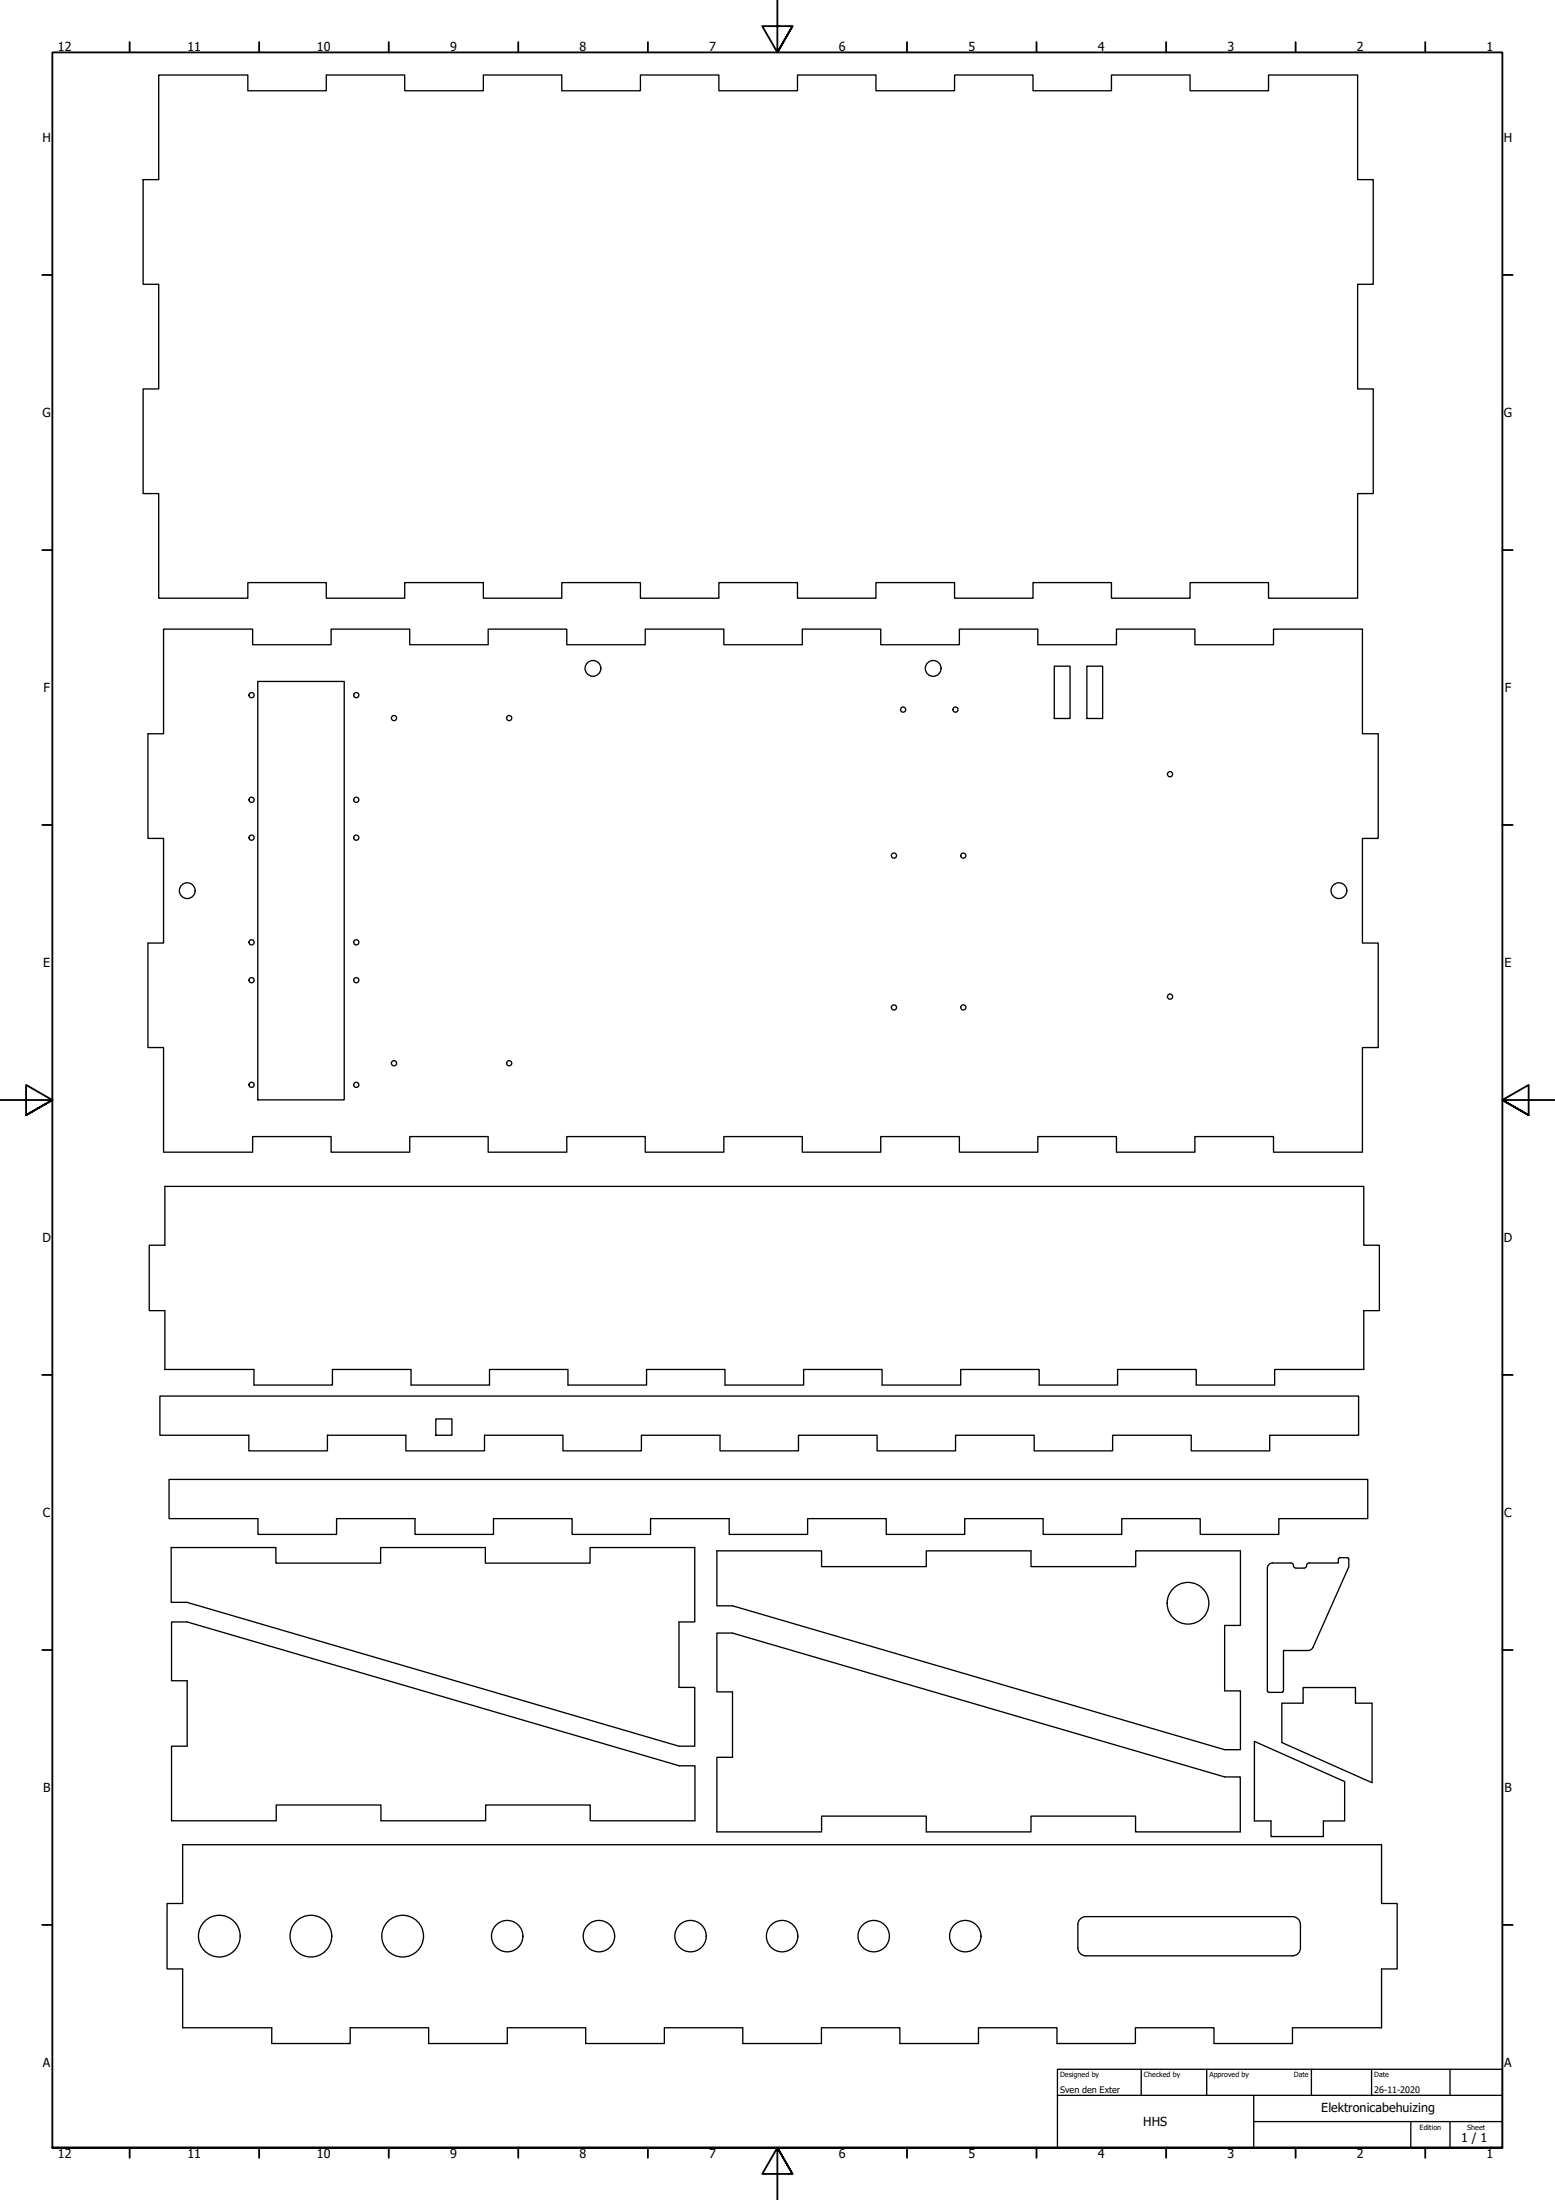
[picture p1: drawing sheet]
<svg xmlns="http://www.w3.org/2000/svg" width="594mm" height="841mm" viewBox="0 0 594 841" stroke-linecap="round" stroke-linejoin="round" font-family="sans-serif">
<!-- layer: Visible (ISO) -->
<g fill="none" stroke="#000" stroke-width=".51">
<path d="M60.6 28.7h34.1v6h30v-6h29.9v6h30.1v-6h29.9v6h30.1v-6h29.9v6h30.1v-6h29.9v6h30.1v-6h30v6h29.9v-6h30.1v6h29.9v-6h34.1v40h5.9v40h-5.9v40h5.9v40h-5.9v40h-34.1v-6h-29.9v6h-30.1v-6h-29.9v6h-30v-6h-30.1v6h-29.9v-6h-30.1v6h-29.9v-6h-30.1v6h-29.9v-6h-30.1v6h-29.9v-6h-30v6h-34.1v-40h-5.9v-40h5.9v-40h-5.9v-40h5.9zM62.5 240.5h34v6h30v-6h30v6h30v-6h30v6h30v-6h30v6h30v-6h30v6h30v-6h30v6h30v-6h30v6h30v-6h34v40h6v40h-6v40h6v40h-6v40h-34v-6h-30v6h-30v-6h-30v6h-30v-6h-30v6h-30v-6h-30v6h-30v-6h-30v6h-30v-6h-30v6h-30v-6h-30v6h-34v-40h-6v-40h6v-40h-6v-40h6zM402.8 254.7h6v20h-6zM415.2 254.7h6.1v20h-6.1zM98.5 260.5h33v160h-33zM63 453.5h458v22.5h6v25h-6v22.5h-34v6h-30v-6h-30v6h-30v-6h-30v6h-30v-6h-30v6h-30v-6h-30v6h-30v-6h-30v6h-30v-6h-30v6h-30v-6h-34v-22.5h-6v-25h6zM61.1 533.7h457.9v15h-33.9v5.9h-30v-5.9h-30v5.9h-30v-5.9h-30v5.9h-30v-5.9h-30v5.9h-30v-5.9h-30.1v5.9h-29.9v-5.9h-30v5.9h-30v-5.9h-30v5.9h-30v-5.9h-34zM166.5 542.4h6.2v6.3h-6.2zM64.6 565.6h457.9v14.9h-33.9v6.1h-30.1v-6.1h-29.9v6.1h-30.1v-6.1h-29.9v6.1h-30v-6.1h-30.1v6.1h-29.9v-6.1h-30.1v6.1h-29.9v-6.1h-30.1v6.1h-29.9v-6.1h-30v6.1h-30v-6.1h-34zM65.4 591.6h40v6h40v-6h40v6h40v-6h40v28.4h-6v25.1h6v22.4h-6l-188-55h-6zM273.9 592.9h40v6h40v-6h40v6h40v-6h40v28.5h-6v25h6v22.5h-6l-188-55h-6zM484.2 599.5v47l.4 .5h5.2l.5-.5v-15.5h9.4"/>
<path d="M493.1 597.5l-7.4 .1-1.2 .9-.3 1M493.2 597.5a1.72 1.72 0 0 1 1.2 1.7l.8 .3h3a1.72 1.72 0 0 0 1.3-1.7l.7-.3h11.1v-1.5l.5-.5h3.1l.4 .5v3l-13.7 30.8-.6 .7-1.2 .5M65.5 620h6l188 55h6v21.1h-40v-6.1h-40v6.1h-40v-6.1h-40v6.1h-40v-28.6h6v-25h-6zM273.9 624.3h5.9l188.1 55h5.9v21h-40v-6h-39.9v6h-40v-6h-40v6h-40v-28.5h5.9v-25h-5.9zM489.7 651.1h8.1v-6h20v6h6.4v30.4l-34.5-15.4zM479.2 665.7l34.5 15.4v15h-8.1v6h-20v-6h-6.4zM69.8 705.2h458v22.5h6v25h-6v22.5h-34v6h-30v-6h-30v6h-30v-6h-30v6h-30v-6h-30v6h-30v-6h-30v6h-30v-6h-30v6h-30v-6h-30v6h-30v-6h-34v-22.5h-6v-25h6zM412.5 733.8a3 3 0 0 1 2.3-1.1h79a3 3 0 0 1 3 3v9a3 3 0 0 1-3 3h-79a3 3 0 0 1-3-3v-9z"/>
<circle cx="226.5" cy="255.5" r="3"/>
<circle cx="356.5" cy="255.5" r="3"/>
<circle cx="96.1" cy="265.7" r=".98"/>
<circle cx="136.1" cy="265.7" r=".98"/>
<circle cx="150.5" cy="274.5" r=".98"/>
<circle cx="194.5" cy="274.5" r=".98"/>
<circle cx="345" cy="271.3" r=".98"/>
<circle cx="365" cy="271.3" r=".98"/>
<circle cx="447" cy="296" r=".98"/>
<circle cx="96.1" cy="305.7" r=".98"/>
<circle cx="136.1" cy="305.7" r=".98"/>
<circle cx="96.1" cy="320.2" r=".98"/>
<circle cx="136.1" cy="320.2" r=".98"/>
<circle cx="341.5" cy="327.1" r=".98"/>
<circle cx="368" cy="327.1" r=".98"/>
<circle cx="71.5" cy="340.5" r="3"/>
<circle cx="511.5" cy="340.5" r="3"/>
<circle cx="96.1" cy="374.7" r=".98"/>
<circle cx="96.1" cy="360.2" r=".98"/>
<circle cx="136.1" cy="374.7" r=".98"/>
<circle cx="136.1" cy="360.2" r=".98"/>
<circle cx="341.5" cy="385.1" r=".98"/>
<circle cx="368" cy="385.1" r=".98"/>
<circle cx="447" cy="381" r=".98"/>
<circle cx="96.1" cy="414.7" r=".98"/>
<circle cx="136.1" cy="414.7" r=".98"/>
<circle cx="150.5" cy="406.5" r=".98"/>
<circle cx="194.5" cy="406.5" r=".98"/>
<circle cx="453.9" cy="612.9" r="8"/>
<circle cx="83.8" cy="740.2" r="8"/>
<circle cx="118.8" cy="740.2" r="8"/>
<circle cx="153.8" cy="740.2" r="8"/>
<circle cx="193.8" cy="740.2" r="6"/>
<circle cx="228.8" cy="740.2" r="6"/>
<circle cx="263.8" cy="740.2" r="6"/>
<circle cx="298.8" cy="740.2" r="6"/>
<circle cx="333.8" cy="740.2" r="6"/>
<circle cx="368.8" cy="740.2" r="6"/>
</g>
<!-- layer: Border (ISO) -->
<g fill="none" stroke="#000" stroke-width=".7">
<path d="M49.5 16.1v3.9M99 16.1v3.9M148.5 16.1v3.9M198 16.1v3.9M247.5 16.1v3.9M297 0v20l-5.8-10h11.6l-5.8 10 5.8-10M346.5 16.1v3.9M396 16.1v3.9M445.5 16.1v3.9M495 16.1v3.9M544.5 16.1v3.9M16.1 105.1h3.9"/>
<path d="M574 105.1h3.9M16.1 210.3h3.9M574 210.3h3.9M16.1 315.4h3.9M574 315.4h3.9M0 420.5h20l-10-5.8v11.6l10-5.8-10 5.8M594 420.5h-20l10-5.8v11.6l-10-5.8 10 5.8M16.1 525.6h3.9M574 525.6h3.9M16.1 630.8h3.9M574 630.8h3.9M16.1 735.9h3.9"/>
<path d="M574 735.9h3.9M20 821v-801h554v801h-554h554M49.5 821v3.9M99 821v3.9M148.5 821v3.9M198 821v3.9M247.5 821v3.9M302.8 831.1l-5.8-10.1 5.8 10.1h-11.6l5.8-10.1v20M346.5 821v3.9M396 821v3.9M445.5 821v3.9M495 821v3.9"/>
<path d="M544.5 821v3.9"/>
</g>
<!-- layer: Title (ISO) -->
<path d="M404 791h170v30h-170zM436 791v10M461 791v10M501 791v10M524 791v10M554 791v10M404 801h170M479 811.1h95M479 801v20M539 811.1v9.9M554 811.1v9.9" fill="none" stroke="#000" stroke-width=".51"/>
<g font-size="4.8">
<text x="22.1" y="19.6">12</text>
<text x="71.6" y="19.6">11</text>
<text x="121.1" y="19.6">10</text>
<text x="172" y="19.6">9</text>
<text x="221.4" y="19.6">8</text>
<text x="271" y="19.6">7</text>
<text x="320.4" y="19.6">6</text>
<text x="370" y="19.6">5</text>
<text x="419.4" y="19.6">4</text>
<text x="468.9" y="19.6">3</text>
<text x="518.4" y="19.6">2</text>
<text x="567.9" y="19.6">1</text>
<text x="16.3" y="54.3">H</text>
<text x="574.5" y="54.3">H</text>
<text x="16.3" y="159.5">G</text>
<text x="574.5" y="159.5">G</text>
<text x="16.6" y="264.6">F</text>
<text x="574.9" y="264.6">F</text>
<text x="16.5" y="369.7">E</text>
<text x="574.8" y="369.7">E</text>
<text x="16.2" y="474.8">D</text>
<text x="574.5" y="474.8">D</text>
<text x="16.4" y="580">C</text>
<text x="574.7" y="580">C</text>
<text x="16.4" y="685.1">B</text>
<text x="574.7" y="685.1">B</text>
<text x="16.4" y="790.2">A</text>
<text x="574.7" y="790.2">A</text>
<text x="504.8" y="807.4">Elektronicabehuizing</text>
<text x="436.8" y="812.8">HHS</text>
<text x="558.2" y="819">1 / 1</text>
<text x="22.1" y="824.9">12</text>
<text x="71.6" y="824.9">11</text>
<text x="121.1" y="824.9">10</text>
<text x="172" y="824.9">9</text>
<text x="221.4" y="824.9">8</text>
<text x="271" y="824.9">7</text>
<text x="320.4" y="824.9">6</text>
<text x="370" y="824.9">5</text>
<text x="419.4" y="824.9">4</text>
<text x="468.9" y="824.9">3</text>
<text x="518.4" y="824.9">2</text>
<text x="567.9" y="824.9">1</text>
</g>
<g font-size="3.4">
<text x="405" y="800">Sven den Exter</text>
<text x="525" y="800">26-11-2020</text>
</g>
<g font-size="2.7">
<text x="405" y="794.1">Designed by</text>
<text x="437" y="794.1">Checked by</text>
<text x="462" y="794.1">Approved by</text>
<text x="494.3" y="794">Date</text>
<text x="525" y="794">Date</text>
<text x="542.4" y="814.1">Edition</text>
<text x="560.6" y="814.1">Sheet</text>
</g>
</svg>
